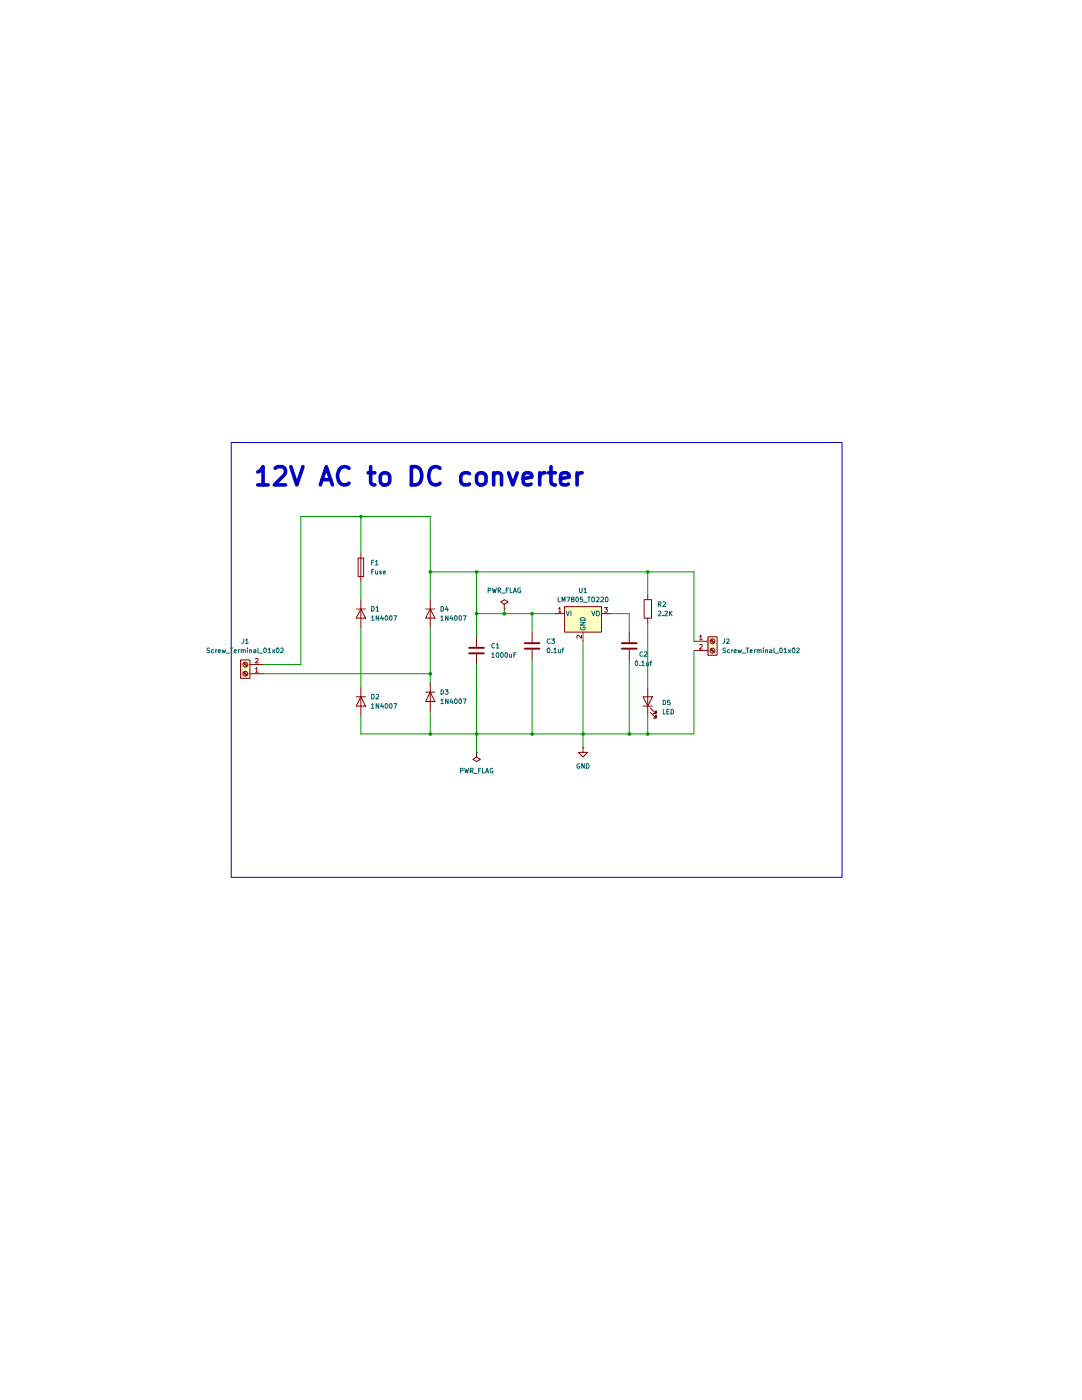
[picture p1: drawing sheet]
(kicad_sch
 (version 20260306)
 (generator "eeschema")
 (generator_version "10.0")
 (paper "A4")
 (title_block
  (title "ACtoDC_converter")
  (date "2026-04-18"))
 (lib_symbols
  (symbol "Connector:Screw_Terminal_01x02"
   (pin_names
    (offset 1.016) (hide yes)) (exclude_from_sim no) (in_bom yes) (on_board yes)
   (in_pos_files yes)
   (duplicate_pin_numbers_are_jumpers no)
   (property "Reference" "J" (at 0 2.54 0) (show_name no) (do_not_autoplace no) (effects (font (size 1.27 1.27))))
   (property "Value" "Screw_Terminal_01x02" (at 0 -5.08 0) (show_name no) (do_not_autoplace no) (effects (font (size 1.27 1.27))))
   (property "Footprint" "" (at 0 0 0) (show_name no) (do_not_autoplace no) (hide yes) (effects (font (size 1.27 1.27))))
   (property "Datasheet" "" (at 0 0 0) (show_name no) (do_not_autoplace no) (hide yes) (effects (font (size 1.27 1.27))))
   (property "Description" "Generic screw terminal, single row, 01x02, script generated (kicad-library-utils/schlib/autogen/connector/)" (at 0 0 0) (show_name no) (do_not_autoplace no) (hide yes) (effects (font (size 1.27 1.27))))
   (symbol "Screw_Terminal_01x02_1_1"
    (rectangle (start -1.27 1.27) (end 1.27 -3.81) (stroke (width 0.254) (type default)) (fill (type background)))
    (polyline (pts (xy -0.5334 0.3302) (xy 0.3302 -0.508)) (stroke (width 0.1524) (type default)) (fill (type none)))
    (polyline (pts (xy -0.5334 -2.2098) (xy 0.3302 -3.048)) (stroke (width 0.1524) (type default)) (fill (type none)))
    (polyline (pts (xy -0.3556 0.508) (xy 0.508 -0.3302)) (stroke (width 0.1524) (type default)) (fill (type none)))
    (polyline (pts (xy -0.3556 -2.032) (xy 0.508 -2.8702)) (stroke (width 0.1524) (type default)) (fill (type none)))
    (circle (center 0 0) (radius 0.635) (stroke (width 0.1524) (type default)) (fill (type none)))
    (circle (center 0 -2.54) (radius 0.635) (stroke (width 0.1524) (type default)) (fill (type none)))
    (pin passive line (at -5.08 0 0) (length 3.81) (name "Pin_1" (effects (font (size 1.27 1.27)))) (number "1" (effects (font (size 1.27 1.27)))))
    (pin passive line (at -5.08 -2.54 0) (length 3.81) (name "Pin_2" (effects (font (size 1.27 1.27)))) (number "2" (effects (font (size 1.27 1.27))))))
   (embedded_fonts no))
  (symbol "Device:C"
   (pin_numbers (hide yes))
   (pin_names
    (offset 0.254)) (exclude_from_sim no) (in_bom yes) (on_board yes)
   (in_pos_files yes)
   (duplicate_pin_numbers_are_jumpers no)
   (property "Reference" "C" (at 0.635 2.54 0) (show_name no) (do_not_autoplace no) (effects (font (size 1.27 1.27)) (justify left)))
   (property "Value" "C" (at 0.635 -2.54 0) (show_name no) (do_not_autoplace no) (effects (font (size 1.27 1.27)) (justify left)))
   (property "Footprint" "" (at 0.9652 -3.81 0) (show_name no) (do_not_autoplace no) (hide yes) (effects (font (size 1.27 1.27))))
   (property "Datasheet" "" (at 0 0 0) (show_name no) (do_not_autoplace no) (hide yes) (effects (font (size 1.27 1.27))))
   (property "Description" "Unpolarized capacitor" (at 0 0 0) (show_name no) (do_not_autoplace no) (hide yes) (effects (font (size 1.27 1.27))))
   (symbol "C_0_1"
    (polyline (pts (xy -2.032 0.762) (xy 2.032 0.762)) (stroke (width 0.508) (type default)) (fill (type none)))
    (polyline (pts (xy -2.032 -0.762) (xy 2.032 -0.762)) (stroke (width 0.508) (type default)) (fill (type none))))
   (symbol "C_1_1"
    (pin passive line (at 0 3.81 270) (length 2.794) (name "" (effects (font (size 1.27 1.27)))) (number "1" (effects (font (size 1.27 1.27)))))
    (pin passive line (at 0 -3.81 90) (length 2.794) (name "" (effects (font (size 1.27 1.27)))) (number "2" (effects (font (size 1.27 1.27))))))
   (embedded_fonts no))
  (symbol "Device:Fuse"
   (pin_numbers (hide yes))
   (pin_names
    (offset 0)) (exclude_from_sim no) (in_bom yes) (on_board yes)
   (in_pos_files yes)
   (duplicate_pin_numbers_are_jumpers no)
   (property "Reference" "F" (at 2.032 0 90) (show_name no) (do_not_autoplace no) (effects (font (size 1.27 1.27))))
   (property "Value" "Fuse" (at -1.905 0 90) (show_name no) (do_not_autoplace no) (effects (font (size 1.27 1.27))))
   (property "Footprint" "" (at -1.778 0 90) (show_name no) (do_not_autoplace no) (hide yes) (effects (font (size 1.27 1.27))))
   (property "Datasheet" "" (at 0 0 0) (show_name no) (do_not_autoplace no) (hide yes) (effects (font (size 1.27 1.27))))
   (property "Description" "Fuse" (at 0 0 0) (show_name no) (do_not_autoplace no) (hide yes) (effects (font (size 1.27 1.27))))
   (symbol "Fuse_0_1"
    (rectangle (start -0.762 -2.54) (end 0.762 2.54) (stroke (width 0.254) (type default)) (fill (type none)))
    (polyline (pts (xy 0 2.54) (xy 0 -2.54)) (stroke (width 0) (type default)) (fill (type none))))
   (symbol "Fuse_1_1"
    (pin passive line (at 0 3.81 270) (length 1.27) (name "" (effects (font (size 1.27 1.27)))) (number "1" (effects (font (size 1.27 1.27)))))
    (pin passive line (at 0 -3.81 90) (length 1.27) (name "" (effects (font (size 1.27 1.27)))) (number "2" (effects (font (size 1.27 1.27))))))
   (embedded_fonts no))
  (symbol "Device:LED"
   (pin_numbers (hide yes))
   (pin_names
    (offset 1.016) (hide yes)) (exclude_from_sim no) (in_bom yes) (on_board yes)
   (in_pos_files yes)
   (duplicate_pin_numbers_are_jumpers no)
   (property "Reference" "D" (at 0 2.54 0) (show_name no) (do_not_autoplace no) (effects (font (size 1.27 1.27))))
   (property "Value" "LED" (at 0 -2.54 0) (show_name no) (do_not_autoplace no) (effects (font (size 1.27 1.27))))
   (property "Footprint" "" (at 0 0 0) (show_name no) (do_not_autoplace no) (hide yes) (effects (font (size 1.27 1.27))))
   (property "Datasheet" "" (at 0 0 0) (show_name no) (do_not_autoplace no) (hide yes) (effects (font (size 1.27 1.27))))
   (property "Description" "Light emitting diode" (at 0 0 0) (show_name no) (do_not_autoplace no) (hide yes) (effects (font (size 1.27 1.27))))
   (property "Sim.Pins" "1=K 2=A" (at 0 0 0) (show_name no) (do_not_autoplace no) (hide yes) (effects (font (size 1.27 1.27))))
   (symbol "LED_0_1"
    (polyline (pts (xy -3.048 -0.762) (xy -4.572 -2.286) (xy -3.81 -2.286) (xy -4.572 -2.286) (xy -4.572 -1.524)) (stroke (width 0) (type default)) (fill (type none)))
    (polyline (pts (xy -1.778 -0.762) (xy -3.302 -2.286) (xy -2.54 -2.286) (xy -3.302 -2.286) (xy -3.302 -1.524)) (stroke (width 0) (type default)) (fill (type none)))
    (polyline (pts (xy -1.27 0) (xy 1.27 0)) (stroke (width 0) (type default)) (fill (type none)))
    (polyline (pts (xy -1.27 -1.27) (xy -1.27 1.27)) (stroke (width 0.254) (type default)) (fill (type none)))
    (polyline (pts (xy 1.27 -1.27) (xy 1.27 1.27) (xy -1.27 0) (xy 1.27 -1.27)) (stroke (width 0.254) (type default)) (fill (type none))))
   (symbol "LED_1_1"
    (pin passive line (at -3.81 0 0) (length 2.54) (name "K" (effects (font (size 1.27 1.27)))) (number "1" (effects (font (size 1.27 1.27)))))
    (pin passive line (at 3.81 0 180) (length 2.54) (name "A" (effects (font (size 1.27 1.27)))) (number "2" (effects (font (size 1.27 1.27))))))
   (embedded_fonts no))
  (symbol "Device:R"
   (pin_numbers (hide yes))
   (pin_names
    (offset 0)) (exclude_from_sim no) (in_bom yes) (on_board yes)
   (in_pos_files yes)
   (duplicate_pin_numbers_are_jumpers no)
   (property "Reference" "R" (at 2.032 0 90) (show_name no) (do_not_autoplace no) (effects (font (size 1.27 1.27))))
   (property "Value" "R" (at 0 0 90) (show_name no) (do_not_autoplace no) (effects (font (size 1.27 1.27))))
   (property "Footprint" "" (at -1.778 0 90) (show_name no) (do_not_autoplace no) (hide yes) (effects (font (size 1.27 1.27))))
   (property "Datasheet" "" (at 0 0 0) (show_name no) (do_not_autoplace no) (hide yes) (effects (font (size 1.27 1.27))))
   (property "Description" "Resistor" (at 0 0 0) (show_name no) (do_not_autoplace no) (hide yes) (effects (font (size 1.27 1.27))))
   (symbol "R_0_1"
    (rectangle (start -1.016 -2.54) (end 1.016 2.54) (stroke (width 0.254) (type default)) (fill (type none))))
   (symbol "R_1_1"
    (pin passive line (at 0 3.81 270) (length 1.27) (name "" (effects (font (size 1.27 1.27)))) (number "1" (effects (font (size 1.27 1.27)))))
    (pin passive line (at 0 -3.81 90) (length 1.27) (name "" (effects (font (size 1.27 1.27)))) (number "2" (effects (font (size 1.27 1.27))))))
   (embedded_fonts no))
  (symbol "Diode:1N4007"
   (pin_numbers (hide yes))
   (pin_names (hide yes)) (exclude_from_sim no) (in_bom yes) (on_board yes)
   (in_pos_files yes)
   (duplicate_pin_numbers_are_jumpers no)
   (property "Reference" "D" (at 0 2.54 0) (show_name no) (do_not_autoplace no) (effects (font (size 1.27 1.27))))
   (property "Value" "1N4007" (at 0 -2.54 0) (show_name no) (do_not_autoplace no) (effects (font (size 1.27 1.27))))
   (property "Footprint" "Diode_THT:D_DO-41_SOD81_P10.16mm_Horizontal" (at 0 -4.445 0) (show_name no) (do_not_autoplace no) (hide yes) (effects (font (size 1.27 1.27))))
   (property "Datasheet" "http://www.vishay.com/docs/88503/1n4001.pdf" (at 0 0 0) (show_name no) (do_not_autoplace no) (hide yes) (effects (font (size 1.27 1.27))))
   (property "Description" "1000V 1A General Purpose Rectifier Diode, DO-41" (at 0 0 0) (show_name no) (do_not_autoplace no) (hide yes) (effects (font (size 1.27 1.27))))
   (property "Sim.Device" "D" (at 0 0 0) (show_name no) (do_not_autoplace no) (hide yes) (effects (font (size 1.27 1.27))))
   (property "Sim.Pins" "1=K 2=A" (at 0 0 0) (show_name no) (do_not_autoplace no) (hide yes) (effects (font (size 1.27 1.27))))
   (symbol "1N4007_0_1"
    (polyline (pts (xy -1.27 1.27) (xy -1.27 -1.27)) (stroke (width 0.254) (type default)) (fill (type none)))
    (polyline (pts (xy 1.27 1.27) (xy 1.27 -1.27) (xy -1.27 0) (xy 1.27 1.27)) (stroke (width 0.254) (type default)) (fill (type none)))
    (polyline (pts (xy 1.27 0) (xy -1.27 0)) (stroke (width 0) (type default)) (fill (type none))))
   (symbol "1N4007_1_1"
    (pin passive line (at -3.81 0 0) (length 2.54) (name "K" (effects (font (size 1.27 1.27)))) (number "1" (effects (font (size 1.27 1.27)))))
    (pin passive line (at 3.81 0 180) (length 2.54) (name "A" (effects (font (size 1.27 1.27)))) (number "2" (effects (font (size 1.27 1.27))))))
   (embedded_fonts no))
  (symbol "Regulator_Linear:LM7805_TO220"
   (pin_names
    (offset 0.254)) (exclude_from_sim no) (in_bom yes) (on_board yes)
   (in_pos_files yes)
   (duplicate_pin_numbers_are_jumpers no)
   (property "Reference" "U" (at -3.81 3.175 0) (show_name no) (do_not_autoplace no) (effects (font (size 1.27 1.27))))
   (property "Value" "LM7805_TO220" (at 0 3.175 0) (show_name no) (do_not_autoplace no) (effects (font (size 1.27 1.27)) (justify left)))
   (property "Footprint" "Package_TO_SOT_THT:TO-220-3_Vertical" (at 0 5.715 0) (show_name no) (do_not_autoplace no) (hide yes) (effects (font (size 1.27 1.27)
    (italic yes))))
   (property "Datasheet" "https://www.onsemi.cn/PowerSolutions/document/MC7800-D.PDF" (at 0 -1.27 0) (show_name no) (do_not_autoplace no) (hide yes) (effects (font (size 1.27 1.27))))
   (property "Description" "Positive 1A 35V Linear Regulator, Fixed Output 5V, TO-220" (at 0 0 0) (show_name no) (do_not_autoplace no) (hide yes) (effects (font (size 1.27 1.27))))
   (symbol "LM7805_TO220_0_1"
    (rectangle (start -5.08 1.905) (end 5.08 -5.08) (stroke (width 0.254) (type default)) (fill (type background))))
   (symbol "LM7805_TO220_1_1"
    (pin power_in line (at -7.62 0 0) (length 2.54) (name "VI" (effects (font (size 1.27 1.27)))) (number "1" (effects (font (size 1.27 1.27)))))
    (pin power_in line (at 0 -7.62 90) (length 2.54) (name "GND" (effects (font (size 1.27 1.27)))) (number "2" (effects (font (size 1.27 1.27)))))
    (pin power_out line (at 7.62 0 180) (length 2.54) (name "VO" (effects (font (size 1.27 1.27)))) (number "3" (effects (font (size 1.27 1.27))))))
   (embedded_fonts no))
  (symbol "power:GND"
   (power global)
   (pin_numbers (hide yes))
   (pin_names
    (offset 0) (hide yes)) (exclude_from_sim no) (in_bom yes) (on_board yes)
   (in_pos_files yes)
   (duplicate_pin_numbers_are_jumpers no)
   (property "Reference" "#PWR" (at 0 -6.35 0) (show_name no) (do_not_autoplace no) (hide yes) (effects (font (size 1.27 1.27))))
   (property "Value" "GND" (at 0 -3.81 0) (show_name no) (do_not_autoplace no) (effects (font (size 1.27 1.27))))
   (property "Footprint" "" (at 0 0 0) (show_name no) (do_not_autoplace no) (hide yes) (effects (font (size 1.27 1.27))))
   (property "Datasheet" "" (at 0 0 0) (show_name no) (do_not_autoplace no) (hide yes) (effects (font (size 1.27 1.27))))
   (property "Description" "Power symbol creates a global label with name \"GND\" , ground" (at 0 0 0) (show_name no) (do_not_autoplace no) (hide yes) (effects (font (size 1.27 1.27))))
   (symbol "GND_0_1"
    (polyline (pts (xy 0 0) (xy 0 -1.27) (xy 1.27 -1.27) (xy 0 -2.54) (xy -1.27 -1.27) (xy 0 -1.27)) (stroke (width 0) (type default)) (fill (type none))))
   (symbol "GND_1_1"
    (pin power_in line (at 0 0 270) (length 0) (name "" (effects (font (size 1.27 1.27)))) (number "1" (effects (font (size 1.27 1.27))))))
   (embedded_fonts no))
  (symbol "power:PWR_FLAG"
   (power global)
   (pin_numbers (hide yes))
   (pin_names
    (offset 0) (hide yes)) (exclude_from_sim no) (in_bom yes) (on_board yes)
   (in_pos_files yes)
   (duplicate_pin_numbers_are_jumpers no)
   (property "Reference" "#FLG" (at 0 1.905 0) (show_name no) (do_not_autoplace no) (hide yes) (effects (font (size 1.27 1.27))))
   (property "Value" "PWR_FLAG" (at 0 3.81 0) (show_name no) (do_not_autoplace no) (effects (font (size 1.27 1.27))))
   (property "Footprint" "" (at 0 0 0) (show_name no) (do_not_autoplace no) (hide yes) (effects (font (size 1.27 1.27))))
   (property "Datasheet" "" (at 0 0 0) (show_name no) (do_not_autoplace no) (hide yes) (effects (font (size 1.27 1.27))))
   (property "Description" "Special symbol for telling ERC where power comes from" (at 0 0 0) (show_name no) (do_not_autoplace no) (hide yes) (effects (font (size 1.27 1.27))))
   (symbol "PWR_FLAG_0_0"
    (pin power_out line (at 0 0 90) (length 0) (name "" (effects (font (size 1.27 1.27)))) (number "1" (effects (font (size 1.27 1.27))))))
   (symbol "PWR_FLAG_0_1"
    (polyline (pts (xy 0 0) (xy 0 1.27) (xy -1.016 1.905) (xy 0 2.54) (xy 1.016 1.905) (xy 0 1.27)) (stroke (width 0) (type default)) (fill (type none))))
   (embedded_fonts no)))
 (rectangle
  (start 63.5 34.29)
  (end 231.14 153.67)
  (stroke (width 0) (type default))
  (fill (type none)))
 (text "12V AC to DC converter"
  (exclude_from_sim no)
  (at 115.062 43.942 0)
  (effects (font (size 5 5)
    (bold yes))))
 (junction
  (at 118.11 114.3)
  (diameter 0)
  (color 0 0 0 0))
 (junction
  (at 177.8 114.3)
  (diameter 0)
  (color 0 0 0 0))
 (junction
  (at 118.11 97.79)
  (diameter 0)
  (color 0 0 0 0))
 (junction
  (at 130.81 81.28)
  (diameter 0)
  (color 0 0 0 0))
 (junction
  (at 160.02 114.3)
  (diameter 0)
  (color 0 0 0 0))
 (junction
  (at 130.81 69.85)
  (diameter 0)
  (color 0 0 0 0))
 (junction
  (at 172.72 114.3)
  (diameter 0)
  (color 0 0 0 0))
 (junction
  (at 146.05 81.28)
  (diameter 0)
  (color 0 0 0 0))
 (junction
  (at 118.11 69.85)
  (diameter 0)
  (color 0 0 0 0))
 (junction
  (at 130.81 114.3)
  (diameter 0)
  (color 0 0 0 0))
 (junction
  (at 177.8 69.85)
  (diameter 0)
  (color 0 0 0 0))
 (junction
  (at 99.06 54.61)
  (diameter 0)
  (color 0 0 0 0))
 (junction
  (at 138.43 81.28)
  (diameter 0)
  (color 0 0 0 0))
 (junction
  (at 146.05 114.3)
  (diameter 0)
  (color 0 0 0 0))
 (wire
  (pts (xy 130.81 69.85) (xy 118.11 69.85))
  (stroke (width 0) (type default)))
 (wire
  (pts (xy 118.11 69.85) (xy 118.11 77.47))
  (stroke (width 0) (type default)))
 (wire
  (pts (xy 118.11 114.3) (xy 118.11 107.95))
  (stroke (width 0) (type default)))
 (wire
  (pts (xy 190.5 91.44) (xy 190.5 114.3))
  (stroke (width 0) (type default)))
 (wire
  (pts (xy 130.81 95.25) (xy 130.81 114.3))
  (stroke (width 0) (type default)))
 (wire
  (pts (xy 99.06 114.3) (xy 118.11 114.3))
  (stroke (width 0) (type default)))
 (wire
  (pts (xy 172.72 93.98) (xy 172.72 114.3))
  (stroke (width 0) (type default)))
 (wire
  (pts (xy 72.39 95.25) (xy 82.55 95.25))
  (stroke (width 0) (type default)))
 (wire
  (pts (xy 118.11 69.85) (xy 118.11 54.61))
  (stroke (width 0) (type default)))
 (wire
  (pts (xy 130.81 69.85) (xy 177.8 69.85))
  (stroke (width 0) (type default)))
 (wire
  (pts (xy 190.5 69.85) (xy 177.8 69.85))
  (stroke (width 0) (type default)))
 (wire
  (pts (xy 118.11 85.09) (xy 118.11 97.79))
  (stroke (width 0) (type default)))
 (wire
  (pts (xy 99.06 72.39) (xy 99.06 77.47))
  (stroke (width 0) (type default)))
 (wire
  (pts (xy 160.02 88.9) (xy 160.02 114.3))
  (stroke (width 0) (type default)))
 (wire
  (pts (xy 177.8 76.2) (xy 177.8 69.85))
  (stroke (width 0) (type default)))
 (wire
  (pts (xy 130.81 81.28) (xy 130.81 69.85))
  (stroke (width 0) (type default)))
 (wire
  (pts (xy 99.06 54.61) (xy 99.06 64.77))
  (stroke (width 0) (type default)))
 (wire
  (pts (xy 118.11 54.61) (xy 99.06 54.61))
  (stroke (width 0) (type default)))
 (wire
  (pts (xy 160.02 114.3) (xy 172.72 114.3))
  (stroke (width 0) (type default)))
 (wire
  (pts (xy 130.81 87.63) (xy 130.81 81.28))
  (stroke (width 0) (type default)))
 (wire
  (pts (xy 160.02 114.3) (xy 146.05 114.3))
  (stroke (width 0) (type default)))
 (wire
  (pts (xy 130.81 114.3) (xy 146.05 114.3))
  (stroke (width 0) (type default)))
 (wire
  (pts (xy 177.8 114.3) (xy 172.72 114.3))
  (stroke (width 0) (type default)))
 (wire
  (pts (xy 99.06 109.22) (xy 99.06 114.3))
  (stroke (width 0) (type default)))
 (wire
  (pts (xy 99.06 85.09) (xy 99.06 101.6))
  (stroke (width 0) (type default)))
 (wire
  (pts (xy 82.55 95.25) (xy 82.55 54.61))
  (stroke (width 0) (type default)))
 (wire
  (pts (xy 118.11 97.79) (xy 118.11 100.33))
  (stroke (width 0) (type default)))
 (wire
  (pts (xy 167.64 81.28) (xy 172.72 81.28))
  (stroke (width 0) (type default)))
 (wire
  (pts (xy 172.72 81.28) (xy 172.72 86.36))
  (stroke (width 0) (type default)))
 (wire
  (pts (xy 146.05 81.28) (xy 138.43 81.28))
  (stroke (width 0) (type default)))
 (wire
  (pts (xy 177.8 109.22) (xy 177.8 114.3))
  (stroke (width 0) (type default)))
 (wire
  (pts (xy 160.02 114.3) (xy 160.02 118.11))
  (stroke (width 0) (type default)))
 (wire
  (pts (xy 130.81 114.3) (xy 130.81 119.38))
  (stroke (width 0) (type default)))
 (wire
  (pts (xy 72.39 97.79) (xy 118.11 97.79))
  (stroke (width 0) (type default)))
 (wire
  (pts (xy 177.8 83.82) (xy 177.8 101.6))
  (stroke (width 0) (type default)))
 (wire
  (pts (xy 190.5 114.3) (xy 177.8 114.3))
  (stroke (width 0) (type default)))
 (wire
  (pts (xy 190.5 88.9) (xy 190.5 69.85))
  (stroke (width 0) (type default)))
 (wire
  (pts (xy 130.81 114.3) (xy 118.11 114.3))
  (stroke (width 0) (type default)))
 (wire
  (pts (xy 138.43 81.28) (xy 138.43 80.01))
  (stroke (width 0) (type default)))
 (wire
  (pts (xy 82.55 54.61) (xy 99.06 54.61))
  (stroke (width 0) (type default)))
 (wire
  (pts (xy 146.05 93.98) (xy 146.05 114.3))
  (stroke (width 0) (type default)))
 (wire
  (pts (xy 130.81 81.28) (xy 138.43 81.28))
  (stroke (width 0) (type default)))
 (wire
  (pts (xy 152.4 81.28) (xy 146.05 81.28))
  (stroke (width 0) (type default)))
 (wire
  (pts (xy 146.05 81.28) (xy 146.05 86.36))
  (stroke (width 0) (type default)))
 (symbol
  (lib_id "Regulator_Linear:LM7805_TO220")
  (at 160.02 81.28 0)
  (unit 1)
  (body_style 1)
  (exclude_from_sim no)
  (in_bom yes)
  (on_board yes)
  (in_pos_files yes)
  (dnp no)
  (fields_autoplaced yes)
  (property "Reference" "U1" (at 160.02 74.93 0) (show_name no) (do_not_autoplace no) (effects (font (size 1.27 1.27))))
  (property "Value" "LM7805_TO220" (at 160.02 77.47 0) (show_name no) (do_not_autoplace no) (effects (font (size 1.27 1.27))))
  (property "Footprint" "Package_TO_SOT_THT:TO-220-3_Vertical" (at 160.02 75.565 0) (hide yes) (show_name no) (do_not_autoplace no) (effects (font (size 1.27 1.27)
    (italic yes))))
  (property "Datasheet" "https://www.onsemi.cn/PowerSolutions/document/MC7800-D.PDF" (at 160.02 82.55 0) (hide yes) (show_name no) (do_not_autoplace no) (effects (font (size 1.27 1.27))))
  (property "Description" "Positive 1A 35V Linear Regulator, Fixed Output 5V, TO-220" (at 160.02 81.28 0) (hide yes) (show_name no) (do_not_autoplace no) (effects (font (size 1.27 1.27))))
  (pin "1")
  (pin "3")
  (pin "2"))
 (symbol
  (lib_id "power:GND")
  (at 160.02 118.11 0)
  (unit 1)
  (body_style 1)
  (exclude_from_sim no)
  (in_bom yes)
  (on_board yes)
  (in_pos_files yes)
  (dnp no)
  (fields_autoplaced yes)
  (property "Reference" "#PWR01" (at 160.02 124.46 0) (hide yes) (show_name no) (do_not_autoplace no) (effects (font (size 1.27 1.27))))
  (property "Value" "GND" (at 160.02 123.19 0) (show_name no) (do_not_autoplace no) (effects (font (size 1.27 1.27))))
  (property "Footprint" "" (at 160.02 118.11 0) (hide yes) (show_name no) (do_not_autoplace no) (effects (font (size 1.27 1.27))))
  (property "Datasheet" "" (at 160.02 118.11 0) (hide yes) (show_name no) (do_not_autoplace no) (effects (font (size 1.27 1.27))))
  (property "Description" "Power symbol creates a global label with name \"GND\" , ground" (at 160.02 118.11 0) (hide yes) (show_name no) (do_not_autoplace no) (effects (font (size 1.27 1.27))))
  (pin "1"))
 (symbol
  (lib_id "Device:R")
  (at 177.8 80.01 0)
  (unit 1)
  (body_style 1)
  (exclude_from_sim no)
  (in_bom yes)
  (on_board yes)
  (in_pos_files yes)
  (dnp no)
  (fields_autoplaced yes)
  (property "Reference" "R2" (at 180.34 78.7399 0) (show_name no) (do_not_autoplace no) (effects (font (size 1.27 1.27)) (justify left)))
  (property "Value" "2.2K" (at 180.34 81.2799 0) (show_name no) (do_not_autoplace no) (effects (font (size 1.27 1.27)) (justify left)))
  (property "Footprint" "Resistor_THT:R_Axial_DIN0204_L3.6mm_D1.6mm_P7.62mm_Horizontal" (at 176.022 80.01 90) (hide yes) (show_name no) (do_not_autoplace no) (effects (font (size 1.27 1.27))))
  (property "Datasheet" "" (at 177.8 80.01 0) (hide yes) (show_name no) (do_not_autoplace no) (effects (font (size 1.27 1.27))))
  (property "Description" "Resistor" (at 177.8 80.01 0) (hide yes) (show_name no) (do_not_autoplace no) (effects (font (size 1.27 1.27))))
  (pin "1")
  (pin "2"))
 (symbol
  (lib_id "Diode:1N4007")
  (at 99.06 81.28 270)
  (unit 1)
  (body_style 1)
  (exclude_from_sim no)
  (in_bom yes)
  (on_board yes)
  (in_pos_files yes)
  (dnp no)
  (fields_autoplaced yes)
  (property "Reference" "D1" (at 101.6 80.0099 90) (show_name no) (do_not_autoplace no) (effects (font (size 1.27 1.27)) (justify left)))
  (property "Value" "1N4007" (at 101.6 82.5499 90) (show_name no) (do_not_autoplace no) (effects (font (size 1.27 1.27)) (justify left)))
  (property "Footprint" "Diode_THT:D_DO-41_SOD81_P10.16mm_Horizontal" (at 94.615 81.28 0) (hide yes) (show_name no) (do_not_autoplace no) (effects (font (size 1.27 1.27))))
  (property "Datasheet" "http://www.vishay.com/docs/88503/1n4001.pdf" (at 99.06 81.28 0) (hide yes) (show_name no) (do_not_autoplace no) (effects (font (size 1.27 1.27))))
  (property "Description" "1000V 1A General Purpose Rectifier Diode, DO-41" (at 99.06 81.28 0) (hide yes) (show_name no) (do_not_autoplace no) (effects (font (size 1.27 1.27))))
  (property "Sim.Device" "D" (at 99.06 81.28 0) (hide yes) (show_name no) (do_not_autoplace no) (effects (font (size 1.27 1.27))))
  (property "Sim.Pins" "1=K 2=A" (at 99.06 81.28 0) (hide yes) (show_name no) (do_not_autoplace no) (effects (font (size 1.27 1.27))))
  (pin "1")
  (pin "2"))
 (symbol
  (lib_id "Device:C")
  (at 130.81 91.44 0)
  (unit 1)
  (body_style 1)
  (exclude_from_sim no)
  (in_bom yes)
  (on_board yes)
  (in_pos_files yes)
  (dnp no)
  (fields_autoplaced yes)
  (property "Reference" "C1" (at 134.62 90.1699 0) (show_name no) (do_not_autoplace no) (effects (font (size 1.27 1.27)) (justify left)))
  (property "Value" "1000uF" (at 134.62 92.7099 0) (show_name no) (do_not_autoplace no) (effects (font (size 1.27 1.27)) (justify left)))
  (property "Footprint" "Capacitor_THT:C_Radial_D8.0mm_H11.5mm_P3.50mm" (at 131.7752 95.25 0) (hide yes) (show_name no) (do_not_autoplace no) (effects (font (size 1.27 1.27))))
  (property "Datasheet" "" (at 130.81 91.44 0) (hide yes) (show_name no) (do_not_autoplace no) (effects (font (size 1.27 1.27))))
  (property "Description" "Unpolarized capacitor" (at 130.81 91.44 0) (hide yes) (show_name no) (do_not_autoplace no) (effects (font (size 1.27 1.27))))
  (pin "1")
  (pin "2"))
 (symbol
  (lib_id "Diode:1N4007")
  (at 118.11 104.14 270)
  (unit 1)
  (body_style 1)
  (exclude_from_sim no)
  (in_bom yes)
  (on_board yes)
  (in_pos_files yes)
  (dnp no)
  (fields_autoplaced yes)
  (property "Reference" "D3" (at 120.65 102.8699 90) (show_name no) (do_not_autoplace no) (effects (font (size 1.27 1.27)) (justify left)))
  (property "Value" "1N4007" (at 120.65 105.4099 90) (show_name no) (do_not_autoplace no) (effects (font (size 1.27 1.27)) (justify left)))
  (property "Footprint" "Diode_THT:D_DO-41_SOD81_P10.16mm_Horizontal" (at 113.665 104.14 0) (hide yes) (show_name no) (do_not_autoplace no) (effects (font (size 1.27 1.27))))
  (property "Datasheet" "http://www.vishay.com/docs/88503/1n4001.pdf" (at 118.11 104.14 0) (hide yes) (show_name no) (do_not_autoplace no) (effects (font (size 1.27 1.27))))
  (property "Description" "1000V 1A General Purpose Rectifier Diode, DO-41" (at 118.11 104.14 0) (hide yes) (show_name no) (do_not_autoplace no) (effects (font (size 1.27 1.27))))
  (property "Sim.Device" "D" (at 118.11 104.14 0) (hide yes) (show_name no) (do_not_autoplace no) (effects (font (size 1.27 1.27))))
  (property "Sim.Pins" "1=K 2=A" (at 118.11 104.14 0) (hide yes) (show_name no) (do_not_autoplace no) (effects (font (size 1.27 1.27))))
  (pin "1")
  (pin "2"))
 (symbol
  (lib_id "Diode:1N4007")
  (at 99.06 105.41 270)
  (unit 1)
  (body_style 1)
  (exclude_from_sim no)
  (in_bom yes)
  (on_board yes)
  (in_pos_files yes)
  (dnp no)
  (fields_autoplaced yes)
  (property "Reference" "D2" (at 101.6 104.1399 90) (show_name no) (do_not_autoplace no) (effects (font (size 1.27 1.27)) (justify left)))
  (property "Value" "1N4007" (at 101.6 106.6799 90) (show_name no) (do_not_autoplace no) (effects (font (size 1.27 1.27)) (justify left)))
  (property "Footprint" "Diode_THT:D_DO-41_SOD81_P10.16mm_Horizontal" (at 94.615 105.41 0) (hide yes) (show_name no) (do_not_autoplace no) (effects (font (size 1.27 1.27))))
  (property "Datasheet" "http://www.vishay.com/docs/88503/1n4001.pdf" (at 99.06 105.41 0) (hide yes) (show_name no) (do_not_autoplace no) (effects (font (size 1.27 1.27))))
  (property "Description" "1000V 1A General Purpose Rectifier Diode, DO-41" (at 99.06 105.41 0) (hide yes) (show_name no) (do_not_autoplace no) (effects (font (size 1.27 1.27))))
  (property "Sim.Device" "D" (at 99.06 105.41 0) (hide yes) (show_name no) (do_not_autoplace no) (effects (font (size 1.27 1.27))))
  (property "Sim.Pins" "1=K 2=A" (at 99.06 105.41 0) (hide yes) (show_name no) (do_not_autoplace no) (effects (font (size 1.27 1.27))))
  (pin "1")
  (pin "2"))
 (symbol
  (lib_id "Device:Fuse")
  (at 99.06 68.58 0)
  (unit 1)
  (body_style 1)
  (exclude_from_sim no)
  (in_bom yes)
  (on_board yes)
  (in_pos_files yes)
  (dnp no)
  (fields_autoplaced yes)
  (property "Reference" "F1" (at 101.6 67.3099 0) (show_name no) (do_not_autoplace no) (effects (font (size 1.27 1.27)) (justify left)))
  (property "Value" "Fuse" (at 101.6 69.8499 0) (show_name no) (do_not_autoplace no) (effects (font (size 1.27 1.27)) (justify left)))
  (property "Footprint" "Fuse:Fuseholder_Cylinder-5x20mm_Schurter_0031_8201_Horizontal_Open" (at 97.282 68.58 90) (hide yes) (show_name no) (do_not_autoplace no) (effects (font (size 1.27 1.27))))
  (property "Datasheet" "" (at 99.06 68.58 0) (hide yes) (show_name no) (do_not_autoplace no) (effects (font (size 1.27 1.27))))
  (property "Description" "Fuse" (at 99.06 68.58 0) (hide yes) (show_name no) (do_not_autoplace no) (effects (font (size 1.27 1.27))))
  (pin "1")
  (pin "2"))
 (symbol
  (lib_id "power:PWR_FLAG")
  (at 130.81 119.38 180)
  (unit 1)
  (body_style 1)
  (exclude_from_sim no)
  (in_bom yes)
  (on_board yes)
  (in_pos_files yes)
  (dnp no)
  (fields_autoplaced yes)
  (property "Reference" "#FLG02" (at 130.81 121.285 0) (hide yes) (show_name no) (do_not_autoplace no) (effects (font (size 1.27 1.27))))
  (property "Value" "PWR_FLAG" (at 130.81 124.46 0) (show_name no) (do_not_autoplace no) (effects (font (size 1.27 1.27))))
  (property "Footprint" "" (at 130.81 119.38 0) (hide yes) (show_name no) (do_not_autoplace no) (effects (font (size 1.27 1.27))))
  (property "Datasheet" "" (at 130.81 119.38 0) (hide yes) (show_name no) (do_not_autoplace no) (effects (font (size 1.27 1.27))))
  (property "Description" "Special symbol for telling ERC where power comes from" (at 130.81 119.38 0) (hide yes) (show_name no) (do_not_autoplace no) (effects (font (size 1.27 1.27))))
  (pin "1"))
 (symbol
  (lib_id "Device:LED")
  (at 177.8 105.41 90)
  (unit 1)
  (body_style 1)
  (exclude_from_sim no)
  (in_bom yes)
  (on_board yes)
  (in_pos_files yes)
  (dnp no)
  (fields_autoplaced yes)
  (property "Reference" "D5" (at 181.61 105.7274 90) (show_name no) (do_not_autoplace no) (effects (font (size 1.27 1.27)) (justify right)))
  (property "Value" "LED" (at 181.61 108.2674 90) (show_name no) (do_not_autoplace no) (effects (font (size 1.27 1.27)) (justify right)))
  (property "Footprint" "LED_THT:LED_D5.0mm" (at 177.8 105.41 0) (hide yes) (show_name no) (do_not_autoplace no) (effects (font (size 1.27 1.27))))
  (property "Datasheet" "" (at 177.8 105.41 0) (hide yes) (show_name no) (do_not_autoplace no) (effects (font (size 1.27 1.27))))
  (property "Description" "Light emitting diode" (at 177.8 105.41 0) (hide yes) (show_name no) (do_not_autoplace no) (effects (font (size 1.27 1.27))))
  (property "Sim.Pins" "1=K 2=A" (at 177.8 105.41 0) (hide yes) (show_name no) (do_not_autoplace no) (effects (font (size 1.27 1.27))))
  (pin "1")
  (pin "2"))
 (symbol
  (lib_id "Device:C")
  (at 146.05 90.17 0)
  (unit 1)
  (body_style 1)
  (exclude_from_sim no)
  (in_bom yes)
  (on_board yes)
  (in_pos_files yes)
  (dnp no)
  (fields_autoplaced yes)
  (property "Reference" "C3" (at 149.86 88.8999 0) (show_name no) (do_not_autoplace no) (effects (font (size 1.27 1.27)) (justify left)))
  (property "Value" "0.1uf" (at 149.86 91.4399 0) (show_name no) (do_not_autoplace no) (effects (font (size 1.27 1.27)) (justify left)))
  (property "Footprint" "Capacitor_THT:CP_Radial_D10.0mm_P5.00mm" (at 147.0152 93.98 0) (hide yes) (show_name no) (do_not_autoplace no) (effects (font (size 1.27 1.27))))
  (property "Datasheet" "" (at 146.05 90.17 0) (hide yes) (show_name no) (do_not_autoplace no) (effects (font (size 1.27 1.27))))
  (property "Description" "Unpolarized capacitor" (at 146.05 90.17 0) (hide yes) (show_name no) (do_not_autoplace no) (effects (font (size 1.27 1.27))))
  (pin "2")
  (pin "1"))
 (symbol
  (lib_id "Device:C")
  (at 172.72 90.17 0)
  (unit 1)
  (body_style 1)
  (exclude_from_sim no)
  (in_bom yes)
  (on_board yes)
  (in_pos_files yes)
  (dnp no)
  (property "Reference" "C2" (at 175.26 92.456 0) (show_name no) (do_not_autoplace no) (effects (font (size 1.27 1.27)) (justify left)))
  (property "Value" "0.1uf" (at 173.99 94.996 0) (show_name no) (do_not_autoplace no) (effects (font (size 1.27 1.27)) (justify left)))
  (property "Footprint" "Capacitor_THT:CP_Radial_D10.0mm_P5.00mm" (at 173.6852 93.98 0) (hide yes) (show_name no) (do_not_autoplace no) (effects (font (size 1.27 1.27))))
  (property "Datasheet" "" (at 172.72 90.17 0) (hide yes) (show_name no) (do_not_autoplace no) (effects (font (size 1.27 1.27))))
  (property "Description" "Unpolarized capacitor" (at 172.72 90.17 0) (hide yes) (show_name no) (do_not_autoplace no) (effects (font (size 1.27 1.27))))
  (pin "2")
  (pin "1"))
 (symbol
  (lib_id "Connector:Screw_Terminal_01x02")
  (at 67.31 97.79 180)
  (unit 1)
  (body_style 1)
  (exclude_from_sim no)
  (in_bom yes)
  (on_board yes)
  (in_pos_files yes)
  (dnp no)
  (fields_autoplaced yes)
  (property "Reference" "J1" (at 67.31 88.9 0) (show_name no) (do_not_autoplace no) (effects (font (size 1.27 1.27))))
  (property "Value" "Screw_Terminal_01x02" (at 67.31 91.44 0) (show_name no) (do_not_autoplace no) (effects (font (size 1.27 1.27))))
  (property "Footprint" "TerminalBlock:TerminalBlock_MaiXu_MX126-5.0-02P_1x02_P5.00mm" (at 67.31 97.79 0) (hide yes) (show_name no) (do_not_autoplace no) (effects (font (size 1.27 1.27))))
  (property "Datasheet" "" (at 67.31 97.79 0) (hide yes) (show_name no) (do_not_autoplace no) (effects (font (size 1.27 1.27))))
  (property "Description" "Generic screw terminal, single row, 01x02, script generated (kicad-library-utils/schlib/autogen/connector/)" (at 67.31 97.79 0) (hide yes) (show_name no) (do_not_autoplace no) (effects (font (size 1.27 1.27))))
  (pin "1")
  (pin "2"))
 (symbol
  (lib_id "power:PWR_FLAG")
  (at 138.43 80.01 0)
  (unit 1)
  (body_style 1)
  (exclude_from_sim no)
  (in_bom yes)
  (on_board yes)
  (in_pos_files yes)
  (dnp no)
  (fields_autoplaced yes)
  (property "Reference" "#FLG01" (at 138.43 78.105 0) (hide yes) (show_name no) (do_not_autoplace no) (effects (font (size 1.27 1.27))))
  (property "Value" "PWR_FLAG" (at 138.43 74.93 0) (show_name no) (do_not_autoplace no) (effects (font (size 1.27 1.27))))
  (property "Footprint" "" (at 138.43 80.01 0) (hide yes) (show_name no) (do_not_autoplace no) (effects (font (size 1.27 1.27))))
  (property "Datasheet" "" (at 138.43 80.01 0) (hide yes) (show_name no) (do_not_autoplace no) (effects (font (size 1.27 1.27))))
  (property "Description" "Special symbol for telling ERC where power comes from" (at 138.43 80.01 0) (hide yes) (show_name no) (do_not_autoplace no) (effects (font (size 1.27 1.27))))
  (pin "1"))
 (symbol
  (lib_id "Diode:1N4007")
  (at 118.11 81.28 270)
  (unit 1)
  (body_style 1)
  (exclude_from_sim no)
  (in_bom yes)
  (on_board yes)
  (in_pos_files yes)
  (dnp no)
  (fields_autoplaced yes)
  (property "Reference" "D4" (at 120.65 80.0099 90) (show_name no) (do_not_autoplace no) (effects (font (size 1.27 1.27)) (justify left)))
  (property "Value" "1N4007" (at 120.65 82.5499 90) (show_name no) (do_not_autoplace no) (effects (font (size 1.27 1.27)) (justify left)))
  (property "Footprint" "Diode_THT:D_DO-41_SOD81_P10.16mm_Horizontal" (at 113.665 81.28 0) (hide yes) (show_name no) (do_not_autoplace no) (effects (font (size 1.27 1.27))))
  (property "Datasheet" "http://www.vishay.com/docs/88503/1n4001.pdf" (at 118.11 81.28 0) (hide yes) (show_name no) (do_not_autoplace no) (effects (font (size 1.27 1.27))))
  (property "Description" "1000V 1A General Purpose Rectifier Diode, DO-41" (at 118.11 81.28 0) (hide yes) (show_name no) (do_not_autoplace no) (effects (font (size 1.27 1.27))))
  (property "Sim.Device" "D" (at 118.11 81.28 0) (hide yes) (show_name no) (do_not_autoplace no) (effects (font (size 1.27 1.27))))
  (property "Sim.Pins" "1=K 2=A" (at 118.11 81.28 0) (hide yes) (show_name no) (do_not_autoplace no) (effects (font (size 1.27 1.27))))
  (pin "1")
  (pin "2"))
 (symbol
  (lib_id "Connector:Screw_Terminal_01x02")
  (at 195.58 88.9 0)
  (unit 1)
  (body_style 1)
  (exclude_from_sim no)
  (in_bom yes)
  (on_board yes)
  (in_pos_files yes)
  (dnp no)
  (fields_autoplaced yes)
  (property "Reference" "J2" (at 198.12 88.8999 0) (show_name no) (do_not_autoplace no) (effects (font (size 1.27 1.27)) (justify left)))
  (property "Value" "Screw_Terminal_01x02" (at 198.12 91.4399 0) (show_name no) (do_not_autoplace no) (effects (font (size 1.27 1.27)) (justify left)))
  (property "Footprint" "TerminalBlock:TerminalBlock_MaiXu_MX126-5.0-02P_1x02_P5.00mm" (at 195.58 88.9 0) (hide yes) (show_name no) (do_not_autoplace no) (effects (font (size 1.27 1.27))))
  (property "Datasheet" "" (at 195.58 88.9 0) (hide yes) (show_name no) (do_not_autoplace no) (effects (font (size 1.27 1.27))))
  (property "Description" "Generic screw terminal, single row, 01x02, script generated (kicad-library-utils/schlib/autogen/connector/)" (at 195.58 88.9 0) (hide yes) (show_name no) (do_not_autoplace no) (effects (font (size 1.27 1.27))))
  (pin "1")
  (pin "2"))
 (sheet_instances
  (path ""
   (page "1")))
 (embedded_fonts no))
